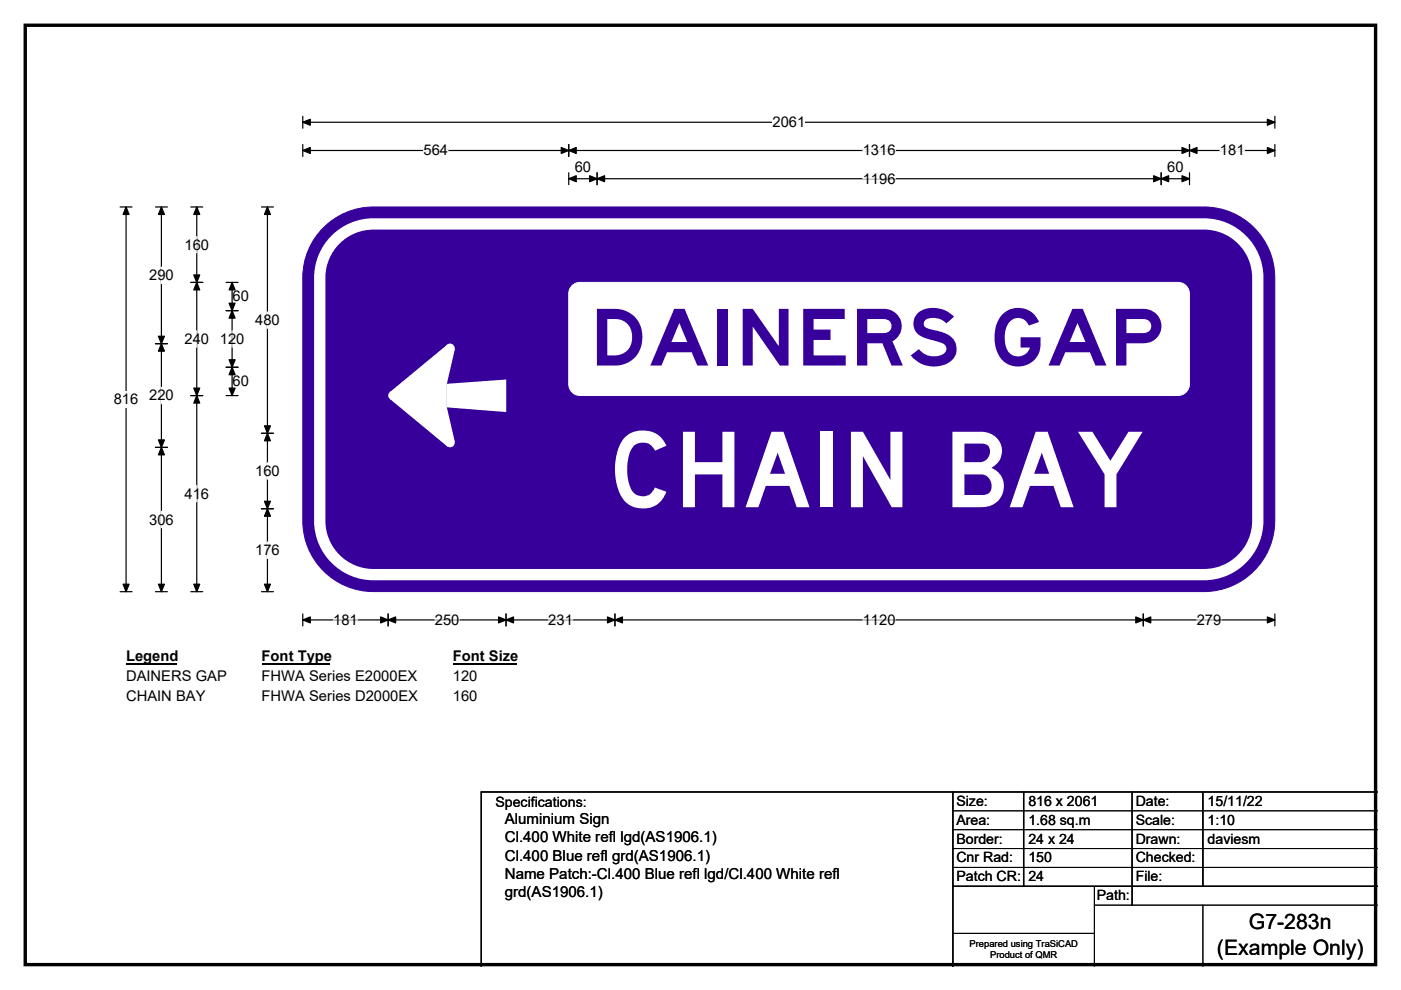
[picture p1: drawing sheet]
<svg xmlns="http://www.w3.org/2000/svg" width="297mm" height="210mm" viewBox="0 0 297 210" stroke-linecap="round" stroke-linejoin="round" font-family="sans-serif">
<path d="M5.4 5.4h286.3v199.2h-286.3z" fill="none" stroke="#000" stroke-width=".72"/>
<path d="M64.2 25.9h206.1M64.2 24.7v2.5M270.3 24.7v2.5" fill="none" stroke="#000" stroke-width=".25"/>
<path d="M64.2 25.9l1.6-.6v1.3zM268.7 25.3l1.6 .6-1.6 .7z" fill="#000" stroke="#000" stroke-width=".25"/>
<path d="M163.8 24.2h6.9v3.5h-6.9z" fill="#fff"/>
<g fill="none" stroke="#000" stroke-width=".25">
<path d="M64.2 31.9h206.1M64.2 30.6v2.6M120.6 30.6v2.6M120.6 36.6v2.6M120.6 37.9h131.6M126.6 36.6v2.6M246.2 36.6v2.6M252.2 36.6v2.6M252.2 30.6v2.6M270.3 30.6v2.6M25.5 43.9h2.5M26.7 43.9v81.6"/>
<path d="M25.5 125.5h2.5M64.2 130.2v2.6M64.2 131.5h206.1M82.3 130.2v2.6M107.3 130.2v2.6M130.4 130.2v2.6M242.4 130.2v2.6M270.3 130.2v2.6"/>
</g>
<g fill="#000" stroke="#000" stroke-width=".25">
<path d="M64.2 31.9l1.6-.6v1.3zM120.6 31.9l1.6-.6v1.3zM119 31.3l1.6 .6-1.6 .7zM120.6 37.9l1.6-.6v1.2zM126.6 37.9l1.6-.6v1.2zM125 37.3l1.6 .6-1.6 .6zM244.6 37.3l1.6 .6-1.6 .6zM246.2 37.9l1.6-.6v1.2zM250.6 31.3l1.6 .6-1.6 .7zM252.2 31.9l1.6-.6v1.3zM250.6 37.3l1.6 .6-1.6 .6zM268.7 31.3l1.6 .6-1.6 .7z"/>
<path d="M26.7 43.9l.7 1.6h-1.3zM26.1 123.9h1.3l-.7 1.6zM64.2 131.5l1.6-.6v1.2zM82.3 131.5l1.6-.6v1.2zM80.7 130.9l1.6 .6-1.6 .6zM105.7 130.9l1.6 .6-1.6 .6zM107.3 131.5l1.6-.6v1.2zM128.8 130.9l1.6 .6-1.6 .6zM130.4 131.5l1.6-.6v1.2zM240.8 130.9l1.6 .6-1.6 .6zM242.4 131.5l1.6-.6v1.2zM268.7 130.9l1.6 .6-1.6 .6z"/>
</g>
<path d="M89.8 31.9h5.2M182.9 31.9h7M182.9 37.9h7M258.7 31.9h5.2M70.7 131.5h5.2M92.2 131.5h5.2M116.2 131.5h5.3M182.9 131.5h7M253.7 131.5h5.2" fill="none" stroke="#fff" stroke-width=".25"/>
<path d="M24.1 83h5.2v3.5h-5.2z" fill="#fff"/>
<g fill="none" stroke="#000" stroke-width=".25">
<path d="M33 43.9h2.5M34.2 43.9v81.6M40.4 43.9h2.6M40.4 59.9h2.6M41.7 43.9v81.6M47.9 59.9h2.6M49.2 59.9v24M55.4 43.9h2.6M56.7 43.9v81.6M33 72.9h2.5M47.9 65.9h2.6M47.9 77.9h2.6"/>
<path d="M33 94.9h2.5M40.4 83.9h2.6M47.9 83.9h2.6M55.4 91.9h2.6M55.4 107.9h2.6M33 125.5h2.5M40.4 125.5h2.6M55.4 125.5h2.6"/>
</g>
<g fill="#000" stroke="#000" stroke-width=".25">
<path d="M34.2 43.9l.7 1.6h-1.3zM41.7 59.9l.7 1.6h-1.3zM41.7 43.9l.7 1.6h-1.3zM41.1 58.3h1.3l-.7 1.6zM49.2 59.9l.6 1.6h-1.2zM56.7 43.9l.6 1.6h-1.2zM34.2 72.9l.7 1.6h-1.3zM33.6 71.3h1.3l-.7 1.6zM49.2 65.9l.6 1.6h-1.2zM48.6 76.3h1.2l-.6 1.6zM48.6 64.3h1.2l-.6 1.6zM49.2 77.9l.6 1.6h-1.2z"/>
<path d="M33.6 93.3h1.3l-.7 1.6zM34.2 94.9l.7 1.6h-1.3zM41.1 82.3h1.3l-.7 1.6zM41.7 83.9l.7 1.6h-1.3zM48.6 82.3h1.2l-.6 1.6zM56.7 91.9l.6 1.6h-1.2zM56.1 90.3h1.2l-.6 1.6zM56.1 106.3h1.2l-.6 1.6zM56.7 107.9l.6 1.6h-1.2zM33.6 123.9h1.3l-.7 1.6zM41.1 123.9h1.3l-.7 1.6zM56.1 123.9h1.2l-.6 1.6z"/>
</g>
<path d="M34.2 56.6v3.6M41.7 50.2v3.4M41.7 70.1v3.6M49.2 70.1v3.5M56.7 66.2v3.4M34.2 82.1v3.5M56.7 98.2v3.4M34.2 108.5v3.4M41.7 103v3.4M56.7 115v3.4" fill="none" stroke="#fff" stroke-width=".25"/>
<path d="M26.7 137.5h10.8v3.5h-10.8z" fill="#fff"/>
<path d="M26.7 140.8h10.8" fill="none" stroke="#000" stroke-width=".32"/>
<path d="M55.5 137.5h14.4v3.5h-14.4z" fill="#fff"/>
<path d="M55.5 140.8h14.4" fill="none" stroke="#000" stroke-width=".32"/>
<path d="M96 137.5h13.5v3.5h-13.5z" fill="#fff"/>
<path d="M96 140.8h13.5" fill="none" stroke="#000" stroke-width=".32"/>
<g fill="#fff">
<path d="M26.7 141.7h21.3v3.5h-21.3z"/>
<path d="M55.5 141.7h32.9v3.5h-32.9z"/>
<path d="M96 141.7h5.2v3.5h-5.2z"/>
<path d="M26.7 145.9h16.8v3.5h-16.8z"/>
<path d="M55.5 145.9h33v3.5h-33z"/>
<path d="M96 145.9h5.2v3.5h-5.2z"/>
</g>
<path d="M68.6 48.3a14.9 14.9 0 0 1 10.6-4.4h176.1a15 15 0 0 1 15 15v51.6a15 15 0 0 1-15 15h-176.1a15 15 0 0 1-15-15v-51.6a14.9 14.9 0 0 1 4.4-10.6z" fill-rule="evenodd" fill="#37009b" stroke="#37009b" stroke-width=".21"/>
<path d="M71.1 50.8a11.4 11.4 0 0 1 8.1-3.3h176.1a11.4 11.4 0 0 1 11.4 11.4v51.6a11.4 11.4 0 0 1-11.4 11.4h-176.1a11.4 11.4 0 0 1-11.4-11.4v-51.6a11.3 11.3 0 0 1 3.3-8.1z" fill="none" stroke="#fff" stroke-width="2.4"/>
<g fill="#fff">
<path d="M94.7 81.4l12.6-.9v6.9l-12.6-1z"/>
<path d="M82.7 83.1l12.1-10 1.6 1-1.7 7.3v5l1.7 7.3-1.6 1-12.1-10z" fill-rule="evenodd"/>
<circle cx="95.4" cy="73.9" r="1"/>
<circle cx="83.3" cy="83.9" r="1"/>
<circle cx="95.4" cy="93.9" r="1"/>
</g>
<path d="M121.5 60.4l.9-.4 .6-.1h126.8a2.4 2.4 0 0 1 2.4 2.4v19.2a2.41 2.41 0 0 1-2.4 2.4h-126.8a2.39 2.39 0 0 1-2.4-2.4v-19.2a2.38 2.38 0 0 1 .9-1.9z" fill-rule="evenodd" fill="#fff" stroke="#fff" stroke-width=".21"/>
<path d="M202 168v37M217 168v20M240 168v24M255 168v20M292 168h-190v37M202 188h90" fill="none" stroke="#000" stroke-width=".3"/>
<path d="M202 172h90M202 176h90M202 180h90M202 184h90M202 198h30M232 192h60M232 188v17M255 192v13" fill="none" stroke="#000" stroke-width=".21"/>
<text font-size="22.2" fill="#fff" x="128.8" y="107.6">CHAIN BAY</text>
<text font-size="16.7" fill="#37009b" x="125" y="77.5">DAINERS GAP</text>
<g font-size="4.5">
<text x="264.8" y="197.1">G7-283n</text>
<text x="258" y="202.5">(Example Only)</text>
</g>
<g font-size="3.2">
<text x="107" y="178.7">Cl.400 White refl lgd(AS1906.1)</text>
<text x="107" y="174.9">Aluminium Sign</text>
<text x="107" y="182.5">Cl.400 Blue refl grd(AS1906.1)</text>
<text x="107" y="186.4">Name Patch:-Cl.400 Blue refl lgd/Cl.400 White refl</text>
<text x="107" y="190.2">grd(AS1906.1)</text>
</g>
<g font-size="3.1">
<text x="163.8" y="27">2061</text>
<text x="89.8" y="33">564</text>
<text x="182.9" y="33">1316</text>
<text x="258.7" y="33">181</text>
<text x="121.9" y="36.5">60</text>
<text x="182.9" y="39">1196</text>
<text x="247.5" y="36.5">60</text>
<text x="39.1" y="53">160</text>
<text x="31.6" y="59.4">290</text>
<text x="49.3" y="63.9">60</text>
<text x="54.1" y="69">480</text>
<text x="39.1" y="72.9">240</text>
<text x="46.6" y="72.9">120</text>
<text x="49.3" y="82">60</text>
<text x="24.1" y="85.8">816</text>
<text x="31.6" y="84.9">220</text>
<text x="54.1" y="101">160</text>
<text x="39.1" y="105.7">416</text>
<text x="31.6" y="111.3">306</text>
<text x="54.1" y="117.8">176</text>
<text x="70.7" y="132.5">181</text>
<text x="92.2" y="132.5">250</text>
<text x="116.2" y="132.5">231</text>
<text x="182.9" y="132.5">1120</text>
<text x="253.7" y="132.5">279</text>
<text x="26.7" y="140.3">Legend</text>
<text x="55.5" y="140.3">Font Type</text>
<text x="96" y="140.3">Font Size</text>
<text x="26.7" y="144.5">DAINERS GAP</text>
<text x="26.7" y="148.7">CHAIN BAY</text>
<text x="55.5" y="144.5">FHWA Series E2000EX</text>
<text x="55.5" y="148.7">FHWA Series D2000EX</text>
<text x="96" y="144.5">120</text>
<text x="96" y="148.7">160</text>
</g>
<g font-size="3">
<text x="105" y="171.2">Specifications:</text>
<text x="202.8" y="170.9">Size:</text>
<text x="218" y="170.9">816 x 2061</text>
<text x="240.8" y="170.9">Date:</text>
<text x="256" y="170.9">15/11/22</text>
<text x="202.8" y="174.9">Area:</text>
<text x="202.8" y="178.9">Border:</text>
<text x="218" y="174.9">1.68 sq.m</text>
<text x="218" y="178.9">24 x 24</text>
<text x="240.8" y="174.9">Scale:</text>
<text x="240.8" y="178.9">Drawn:</text>
<text x="256" y="174.9">1:10</text>
<text x="256" y="178.9">daviesm</text>
<text x="202.8" y="182.9">Cnr Rad:</text>
<text x="218" y="182.9">150</text>
<text x="240.8" y="182.9">Checked:</text>
<text x="202.8" y="186.9">Patch CR:</text>
<text x="218" y="186.9">24</text>
<text x="232.5" y="190.9">Path:</text>
<text x="240.8" y="186.9">File:</text>
</g>
<g font-size="2">
<text x="205.6" y="200.8">Prepared using TraSiCAD</text>
<text x="209.9" y="203.2">Product of QMR</text>
</g>
</svg>
